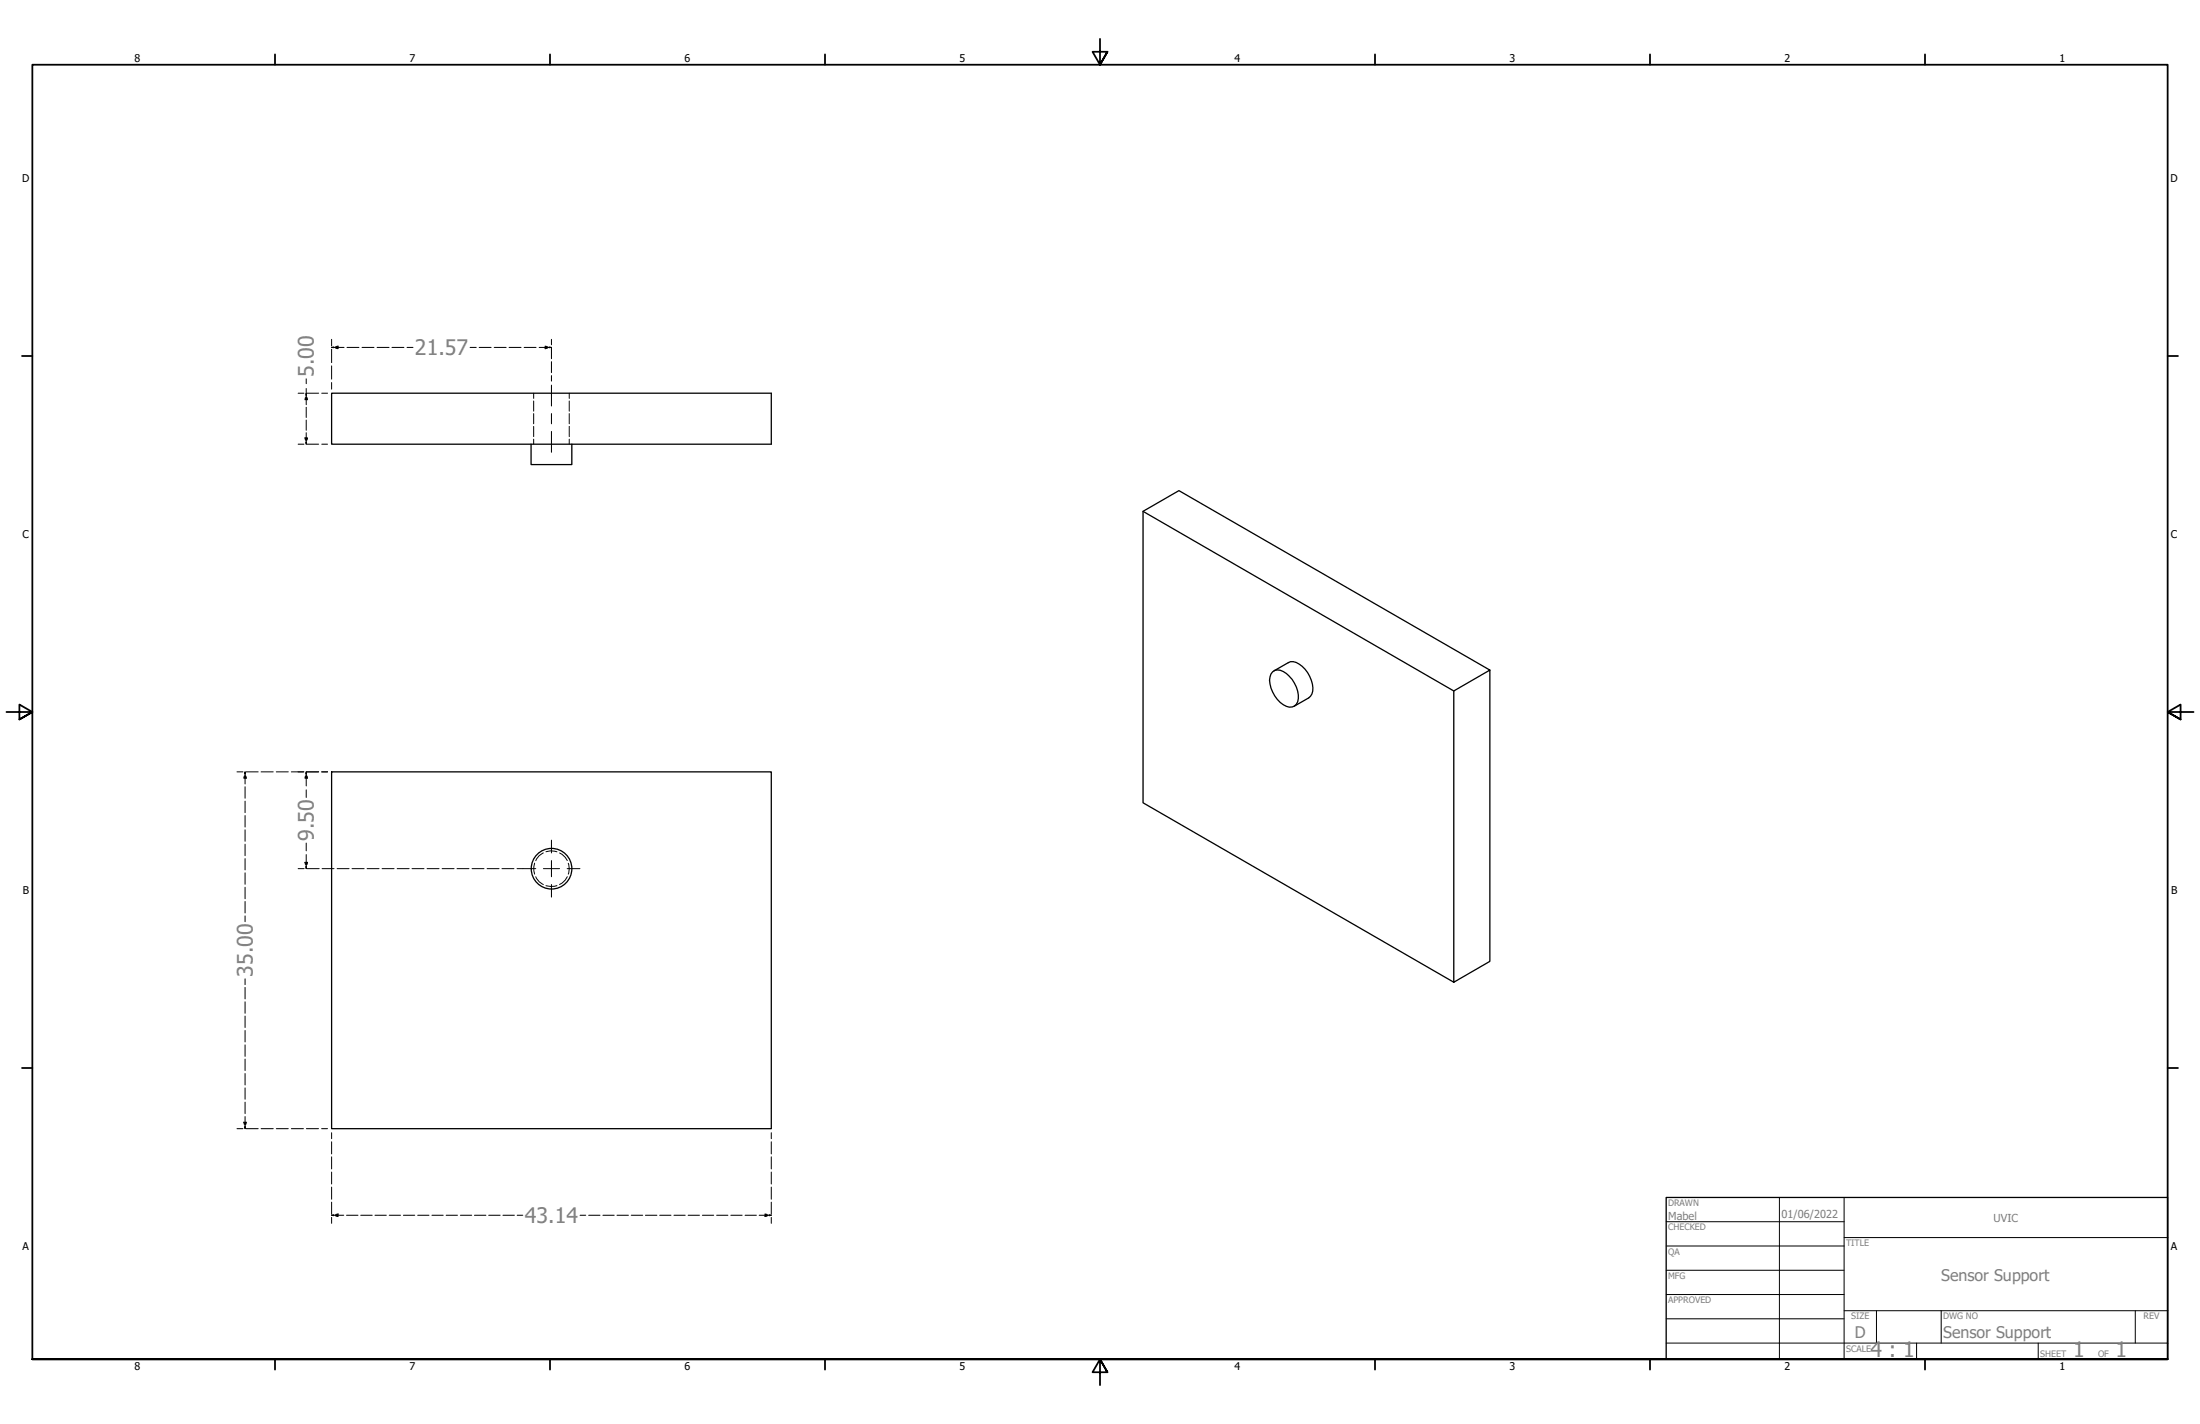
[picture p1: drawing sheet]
<svg xmlns="http://www.w3.org/2000/svg" width="864mm" height="559mm" viewBox="0 0 864 559" stroke-linecap="round" stroke-linejoin="round" font-family="sans-serif">
<!-- layer: Oculto (ANSI) -->
<g fill="none" stroke="#000" stroke-width=".39">
<path d="M209.5 154.3v2M209.5 157.4v4M223.5 154.3v2M223.5 157.4v4M209.5 162.3v4M209.5 167.3v4M209.5 172.3v2M223.5 162.3v4M223.5 167.3v4M223.5 172.3v2M209.9 338.7l-.4 1.4 .4 2.9M213.3 334.7a5.5 5.5 0 0 0-3 3.1"/>
<path d="M214.3 334.3a6.1 6.1 0 0 1 4.3 0M219.6 334.7l2.3 1.7 .8 1.3M223.1 338.8a6.1 6.1 0 0 1 0 4.2M210.3 344a5.5 5.5 0 0 0 3 3.1M214.3 347.5a7.3 7.3 0 0 0 4.3 0M222.7 344l-.8 1.4-2.3 1.7"/>
</g>
<!-- layer: Visible (ANSI) -->
<g fill="none" stroke="#000" stroke-width=".51">
<path d="M130.2 154.3h172.6v20h-172.6zM208.5 174.3v8h16v-8M448.7 200.7l122 70.4M499.6 263.7a3.9 3.9 0 0 1 5.4 .6 11.5 11.5 0 0 1 4.4 11.1 3.4 3.4 0 0 1-5.7 1.1 12.1 12.1 0 0 1-5.2-10.9zM500.1 263.3l5.6-3.3a5.7 5.7 0 0 1 6.6 2.6 11.1 11.1 0 0 1 2.7 9.8l-1.3 1.5-5.6 3.2M584.8 263l-122-70.5-14.1 8.2v114.3l122 70.4v-114.3l14.1-8.1v114.3l-14.1 8.1M130.2 302.9h172.6v140h-172.6z"/>
<circle cx="216.5" cy="340.9" r="8"/>
</g>
<!-- layer: Border (ANSI) -->
<g fill="none" stroke="#000" stroke-width=".7">
<path d="M431.8 15.2v10.2l-2.9-5.1h5.8l-2.9 5.1 2.9-5.1M107.9 21.3v4.1M215.9 21.3v4.1M323.8 21.3v4.1M539.8 21.3v4.1M647.7 21.3v4.1M755.6 21.3v4.1M8.6 139.7h4.1M850.9 139.7h4.1M2.5 279.4h10.2l-5.1-2.9v5.8l5.1-2.9-5.1 2.9M861.1 279.4h-10.2l5.1-2.9v5.8l-5.1-2.9 5.1 2.9M8.6 419.1h4.1"/>
<path d="M850.9 419.1h4.1M12.7 533.4v-508h838.2v508h-838.2h838.2M107.9 533.4v4.1M215.9 533.4v4.1M323.8 533.4v4.1M434.7 538.5l-2.9-5.1 2.9 5.1h-5.8l2.9-5.1v10.2M539.8 533.4v4.1M647.7 533.4v4.1M755.6 533.4v4.1"/>
</g>
<g fill="none" stroke="#000" stroke-width=".39">
<path d="M654 479.4h69.9M698.5 469.9v63.5M723.9 469.9v63.5M654 488.9h69.9M654 498.5h69.9M723.9 485.6h127M654 508h69.9M654 517.5h69.9M723.9 514.3h127M736.6 514.3v12.7M762 514.3v12.7M838.2 514.3v12.7"/>
<path d="M654 527h196.9M752.3 527v6.4M800.1 527v6.4"/>
</g>
<path d="M654 469.9h196.9v63.5h-196.9z" fill="none" stroke="#000" stroke-width=".51"/>
<!-- layer: Cota (ANSI) -->
<g fill="none" stroke="#000" stroke-width=".39">
<path d="M130.2 133.2v2.6M130.2 137v5.3M130.2 136.3h.8M131 136.1l-.8 .2 .8 .2M131.8 136l.9-.2v.3M131.8 136.3h3.3M132.7 136.5v.3l-.9-.1M136.2 136.3h4.7M142.1 136.3h4.7M148 136.3h4.7M153.9 136.3h4.7M159.8 136.3h2.3"/>
<path d="M184.5 136.3h2.4M188.1 136.3h4.7M194 136.3h4.7M199.8 136.3h4.7M205.7 136.3h4.7M211.6 136.3h3.2M214 136.5v.3l.8-.1M214.8 136l-.8-.2v.3M215.6 136.1l.9 .2-.9 .2M215.6 136.3h.9M216.5 133.2v2.1M216.5 136.4v4.4"/>
<path d="M117 154.3h2.3M119.9 156l-.2 .8h.3M120 155.1l.2-.8 .1 .8M120.2 148.7v1.9M120.2 152.5v2.6M120.2 156v2.8M120.2 159.8v4M120.5 154.3h4.6M120.5 156l.2 .8h-.4M126.3 154.3h2.3M130.2 143.6v5.2M130.2 150.1v2.6"/>
<path d="M216.5 141.9v4.3M216.5 147.4v2.1M117 174.3h2.3M120 173.5l.2 .8 .1-.8M120 171.8h-.3l.2 .9M120.2 164.8v4M120.2 169.8v2.9M120.2 173.5v.8M120.3 171.8h.4l-.2 .9M120.5 174.3h4.6M126.3 174.3h2.3M93 302.9h2.4"/>
<path d="M95.9 304.5l-.2 .9h.3M96 303.7l.2-.8 .1 .8M96.2 302.9v.8M96.2 304.5v3.2M96.2 308.7v4.5M96.2 314.4v4.5M96.5 304.5l.2 .9h-.4M96.6 302.9h4.7M102.5 302.9h4.8M108.5 302.9h4.7M114.4 302.9h4.9M119.9 304.5l-.2 .9h.3"/>
<path d="M120 303.7l.2-.8 .1 .8M120.2 302.9v.8M120.2 304.5v3.9M120.2 309.9v3M120.3 302.9h4.8M120.5 304.5l.2 .9h-.4M126.2 302.9h2.4M96.2 320v4.5M96.2 325.6v4.5M96.2 331.3v4.5M96.2 336.9v4.5M120 338.4h-.3l.2 .8"/>
<path d="M120.2 330.8v3.1M120.2 335.3v3.9M120.3 338.4h.4l-.2 .8M96.2 342.5v4.5M96.2 348.2v4.5M96.2 353.8v4.5M96.2 359.4v2.3M117 340.9h2.4M120 340l.2 .9 .1-.9M120.2 340v.9M120.5 340.9h4.8M126.4 340.9h4.7"/>
<path d="M132.3 340.9h4.7M138.2 340.9h4.7M144.1 340.9h4.7M150 340.9h4.7M155.9 340.9h4.7M161.7 340.9h4.7M167.6 340.9h4.7M173.5 340.9h4.7M179.4 340.9h4.7M185.3 340.9h4.7M191.2 340.9h4.7M197 340.9h4.7"/>
<path d="M202.9 340.9h2.4M96.2 384.1v2.3M96.2 387.5v4.5M96.2 393.1v4.5M96.2 398.7v4.5M96.2 404.4v4.5M96.2 410v4.5M96.2 415.6v4.5M96.2 421.3v4.5M96.2 426.9v4.5M96.2 432.5v4.5M96.2 438.1v3.1"/>
<path d="M93 442.9h2.4M96 442.1l.2 .8 .1-.8M96 440.4h-.3l.2 .8M96.2 442.1v.8M96.3 440.4h.4l-.2 .8M96.6 442.9h4.7M102.5 442.9h4.8M108.5 442.9h4.7M114.4 442.9h4.7M120.3 442.9h4.7M126.2 442.9h2.4M130.2 444.5v2.3"/>
<path d="M130.2 448.1v4.7M130.2 454v4.7M130.2 459.9v4.7M302.8 444.5v2.3M302.8 448.1v4.7M302.8 454v4.7M302.8 459.9v4.7M130.2 476.9h.8M130.2 465.8v4.8M130.2 471.7v4.8M130.2 477.7v2.4M131 476.7l-.8 .2 .8 .2"/>
<path d="M131.8 476.9h3.1M131.8 476.6l.9-.2v.3M132.7 477.1v.3l-.9-.2M136 476.9h4.5M141.6 476.9h4.5M147.2 476.9h4.4M152.8 476.9h4.4M158.4 476.9h4.4M164 476.9h4.4M169.5 476.9h4.5M175.1 476.9h4.5M180.7 476.9h4.5"/>
<path d="M186.2 476.9h4.6M191.8 476.9h4.5M197.4 476.9h4.5M203 476.9h2.2M227.7 476.9h2.2M231.1 476.9h4.4M236.7 476.9h4.4M242.2 476.9h4.5M247.8 476.9h4.5M253.4 476.9h4.5M259 476.9h4.4M264.5 476.9h4.5"/>
<path d="M270.1 476.9h4.5M275.7 476.9h4.5M281.3 476.9h4.5M286.9 476.9h4.4M292.5 476.9h4.4M298 476.9h3.1M300.3 477.1v.3l.8-.2M301.1 476.6l-.8-.2v.3M301.9 476.7l.9 .2-.9 .2M301.9 476.9h.9M302.8 465.8v4.8M302.8 471.7v4.8"/>
<path d="M302.8 477.7v2.4"/>
</g>
<g fill="#000">
<path d="M130.2 136.3l2.5-.5v1z" fill-rule="evenodd"/>
<path d="M214 135.8l2.5 .5-2.5 .5z" fill-rule="evenodd"/>
<path d="M120.2 154.3l.5 2.5h-1z" fill-rule="evenodd"/>
<path d="M119.7 171.8h1l-.5 2.5z" fill-rule="evenodd"/>
<path d="M96.2 302.9l.5 2.5h-1z" fill-rule="evenodd"/>
<path d="M120.2 302.9l.5 2.5h-1z" fill-rule="evenodd"/>
<path d="M119.7 338.4h1l-.5 2.5z" fill-rule="evenodd"/>
<path d="M95.7 440.4h1l-.5 2.5z" fill-rule="evenodd"/>
<path d="M130.2 476.9l2.5-.5v1z" fill-rule="evenodd"/>
<path d="M300.3 476.4l2.5 .5-2.5 .5z" fill-rule="evenodd"/>
</g>
<!-- layer: Marca de centro (ANSI) -->
<path d="M216.5 329.7v5M216.5 337.7v6.3M205.3 340.9h5M213.3 340.9h6.3M216.5 347.1v4.9M222.6 340.9h5" fill="none" stroke="#000" stroke-width=".39"/>
<!-- layer: Eje (ANSI) -->
<path d="M216.5 151.1v8.2M216.5 162.3v4M216.5 169.3v8.2" fill="none" stroke="#000" stroke-width=".39"/>
<g font-size="8.4" fill="#808080">
<text x="162.9" y="139.4">21.57</text>
<text x="123.3" y="147.8" transform="rotate(-90 123.3 147.8)">5.00</text>
<text x="123.3" y="330" transform="rotate(-90 123.3 330)">9.50</text>
<text x="99.3" y="383.3" transform="rotate(-90 99.3 383.3)">35.00</text>
<text x="206.1" y="479.9">43.14</text>
<text x="734.3" y="532.6">4 : 1</text>
<text x="813.8" y="532.6">1</text>
<text x="830.5" y="532.6">1</text>
</g>
<g font-size="6.3" fill="#808080">
<text x="762" y="502.8">Sensor Support</text>
<text x="728.1" y="524.9">D</text>
<text x="762.8" y="525">Sensor Support</text>
</g>
<g font-size="4.3" fill="#808080">
<text x="654.8" y="478.6">Mabel</text>
<text x="699.3" y="478">01/06/2022</text>
<text x="782.5" y="479.4">UVIC</text>
</g>
<g font-size="4.2">
<text x="52.8" y="24.4">8</text>
<text x="160.8" y="24.4">7</text>
<text x="268.7" y="24.4">6</text>
<text x="376.7" y="24.4">5</text>
<text x="484.6" y="24.4">4</text>
<text x="592.6" y="24.4">3</text>
<text x="700.5" y="24.4">2</text>
<text x="808.5" y="24.4">1</text>
<text x="8.8" y="71.4">D</text>
<text x="852" y="71.4">D</text>
<text x="8.9" y="211.1">C</text>
<text x="852.2" y="211.1">C</text>
<text x="9" y="350.8">B</text>
<text x="852.2" y="350.8">B</text>
<text x="8.9" y="490.5">A</text>
<text x="852.2" y="490.5">A</text>
<text x="52.8" y="537.5">8</text>
<text x="160.8" y="537.5">7</text>
<text x="268.7" y="537.5">6</text>
<text x="376.7" y="537.5">5</text>
<text x="484.6" y="537.5">4</text>
<text x="592.6" y="537.5">3</text>
<text x="700.5" y="537.5">2</text>
<text x="808.5" y="537.5">1</text>
</g>
<g font-size="3.5" fill="#808080">
<text x="654.8" y="473.2">DRAWN</text>
<text x="654.8" y="482.8">CHECKED</text>
<text x="724.7" y="488.9">TITLE</text>
<text x="654.8" y="492.3">QA</text>
<text x="654.8" y="501.8">MFG</text>
<text x="654.8" y="511.4">APPROVED</text>
<text x="726.7" y="517.7">SIZE</text>
<text x="762.8" y="517.7">DWG NO</text>
<text x="841.4" y="517.7">REV</text>
<text x="724.7" y="530.4">SCALE</text>
<text x="800.9" y="532.6">SHEET</text>
<text x="823.6" y="532.6">OF</text>
</g>
</svg>
